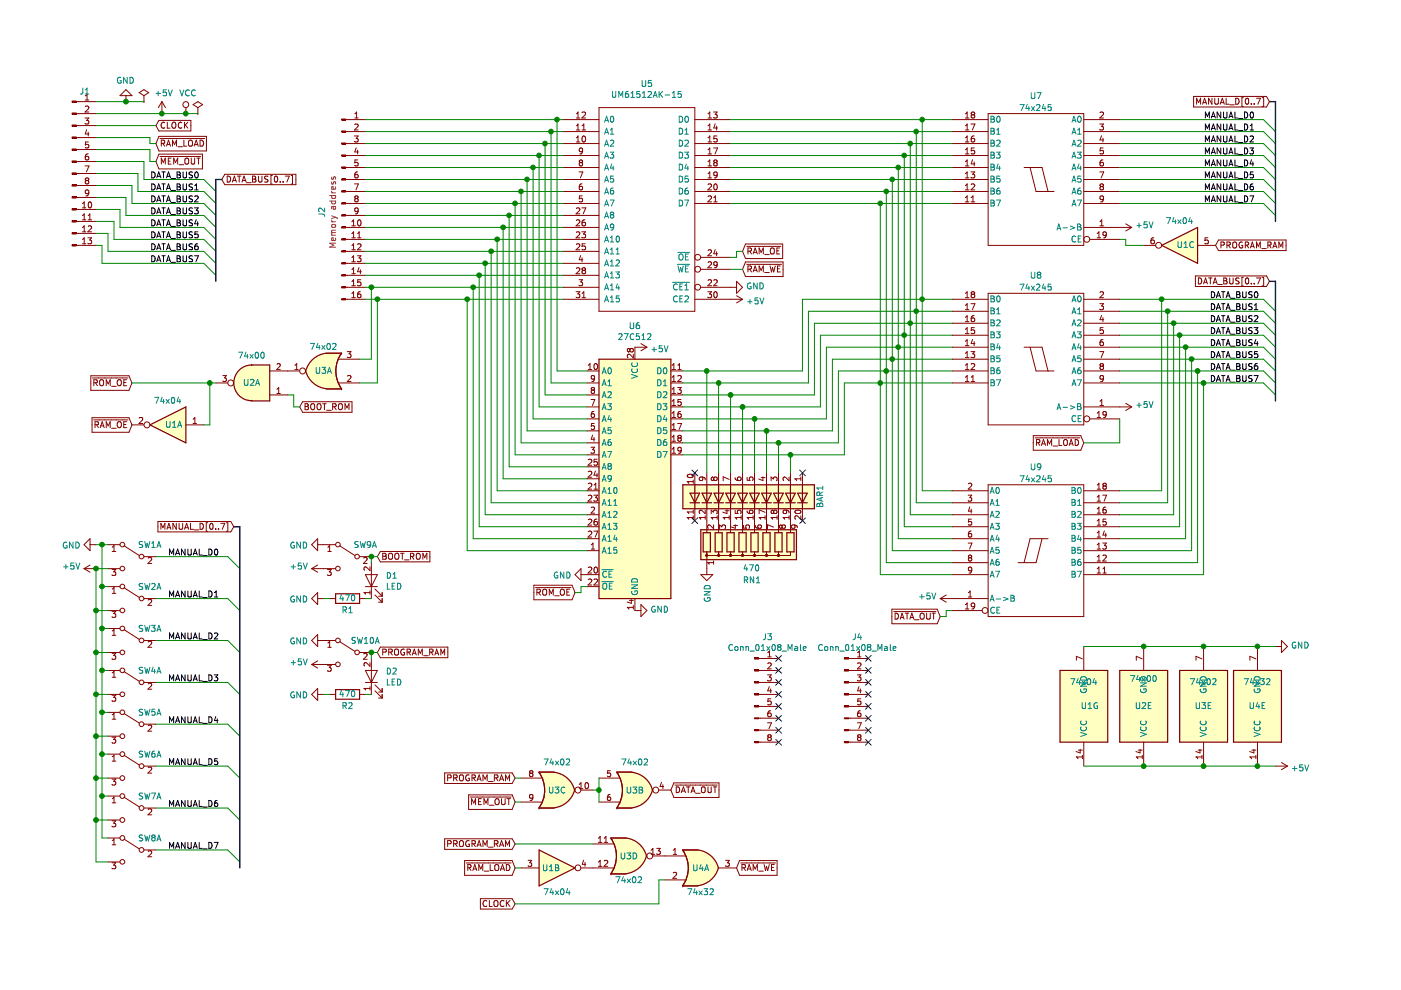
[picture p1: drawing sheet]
EESchema Schematic File Version 4
LIBS:Memory-cache
EELAYER 29 0
EELAYER END
$Descr A4 11693 8268
encoding utf-8
Sheet 1 1
Title ""
Date ""
Rev ""
Comp ""
Comment1 ""
Comment2 ""
Comment3 ""
Comment4 ""
$EndDescr
$Comp
L 74xx-Computer-Symbols:UM61512AK-15 U5
U 1 1
P 5400 1900
F 0 "U5" H 5400 3101 50  0000 C CNN
F 1 "UM61512AK-15" H 5400 3010 50  0000 C CNN
F 2 "Package_DIP:DIP-32_W7.62mm" H 5400 2050 50  0001 C CIN
F 3 "" H 5400 1900 50  0001 C CNN
	1    5400 1900
	1    0    0    -1  
$EndComp
$Comp
L Memory_EPROM:27C512 U6
U 1 1
P 5300 4000
F 0 "U6" H 5300 5278 50  0000 C CNN
F 1 "27C512" H 5300 5187 50  0000 C CNN
F 2 "74xx-Computer-Footprints:ZIF-28_Socket" H 5300 4000 50  0001 C CNN
F 3 "http://ww1.microchip.com/downloads/en/DeviceDoc/doc0015.pdf" H 5300 4000 50  0001 C CNN
	1    5300 4000
	1    0    0    -1  
$EndComp
$Comp
L Connector:Conn_01x16_Male J2
U 1 1
P 2850 1700
F 0 "J2" V 2685 1627 50  0000 C CNN
F 1 "Conn_01x16_Male" V 2685 1627 50  0001 C CNN
F 2 "Connector_PinHeader_2.54mm:PinHeader_1x16_P2.54mm_Vertical" H 2850 1700 50  0001 C CNN
F 3 "~" H 2850 1700 50  0001 C CNN
F 4 "Memory address" V 2776 1627 50  0000 C CNN "Field4"
	1    2850 1700
	1    0    0    -1  
$EndComp
$Comp
L 74xx-Computer-Symbols:GND #PWR03
U 1 1
P 1050 850
F 0 "#PWR03" H 1050 600 50  0001 C CNN
F 1 "GND" H 1055 677 50  0000 C CNN
F 2 "" H 1050 850 50  0001 C CNN
F 3 "" H 1050 850 50  0001 C CNN
	1    1050 850 
	-1   0    0    1   
$EndComp
Wire Wire Line
	800  850  1050 850 
$Comp
L 74xx-Computer-Symbols:PWR_FLAG #FLG01
U 1 1
P 1200 850
F 0 "#FLG01" H 1200 925 50  0001 C CNN
F 1 "PWR_FLAG" H 1200 1024 50  0001 C CNN
F 2 "" H 1200 850 50  0001 C CNN
F 3 "" H 1200 850 50  0001 C CNN
	1    1200 850 
	1    0    0    -1  
$EndComp
$Comp
L 74xx-Computer-Symbols:+5V #PWR04
U 1 1
P 1350 950
F 0 "#PWR04" H 1350 800 50  0001 C CNN
F 1 "+5V" H 1365 1123 50  0000 C CNN
F 2 "" H 1350 950 50  0001 C CNN
F 3 "" H 1350 950 50  0001 C CNN
	1    1350 950 
	1    0    0    -1  
$EndComp
$Comp
L 74xx-Computer-Symbols:PWR_FLAG #FLG02
U 1 1
P 1650 950
F 0 "#FLG02" H 1650 1025 50  0001 C CNN
F 1 "PWR_FLAG" H 1650 1124 50  0001 C CNN
F 2 "" H 1650 950 50  0001 C CNN
F 3 "" H 1650 950 50  0001 C CNN
	1    1650 950 
	1    0    0    -1  
$EndComp
$Comp
L 74xx-Computer-Symbols:VCC #PWR05
U 1 1
P 1550 950
F 0 "#PWR05" H 1550 800 50  0001 C CNN
F 1 "VCC" H 1567 1123 50  0000 C CNN
F 2 "" H 1550 950 50  0001 C CNN
F 3 "" H 1550 950 50  0001 C CNN
	1    1550 950 
	1    0    0    -1  
$EndComp
Wire Wire Line
	800  950  1350 950 
Connection ~ 1350 950 
Wire Wire Line
	1350 950  1550 950 
Connection ~ 1550 950 
Wire Wire Line
	1550 950  1650 950 
Wire Wire Line
	1200 850  1050 850 
Connection ~ 1050 850 
Text GLabel 1300 1050 2    50   Input ~ 0
CLOCK
Text GLabel 1300 1200 2    50   Input ~ 0
~RAM_LOAD
Text GLabel 1300 1350 2    50   Input ~ 0
~MEM_OUT
Text GLabel 1850 1500 2    50   Input ~ 0
DATA_BUS[0..7]
Wire Bus Line
	1850 1500 1800 1500
Entry Wire Line
	1700 1500 1800 1600
Entry Wire Line
	1700 1600 1800 1700
Entry Wire Line
	1700 1700 1800 1800
Entry Wire Line
	1700 1800 1800 1900
Entry Wire Line
	1700 1900 1800 2000
Entry Wire Line
	1700 2000 1800 2100
Entry Wire Line
	1700 2100 1800 2200
Entry Wire Line
	1700 2200 1800 2300
Wire Wire Line
	800  1050 1300 1050
Wire Wire Line
	1300 1200 1250 1200
Wire Wire Line
	1250 1200 1250 1150
Wire Wire Line
	1250 1150 800  1150
Wire Wire Line
	1300 1350 1250 1350
Wire Wire Line
	1250 1350 1250 1250
Wire Wire Line
	1250 1250 800  1250
Wire Wire Line
	1200 1500 1200 1350
Wire Wire Line
	1200 1350 800  1350
Wire Wire Line
	1150 1450 800  1450
Wire Wire Line
	1100 1550 800  1550
Wire Wire Line
	1050 1650 800  1650
Wire Wire Line
	800  1750 1000 1750
Wire Wire Line
	1000 1750 1000 1900
Wire Wire Line
	950  1850 800  1850
Wire Wire Line
	800  1950 900  1950
Wire Wire Line
	900  1950 900  2100
Wire Wire Line
	850  2050 800  2050
Wire Wire Line
	1050 1650 1050 1800
Text Label 1250 1500 0    50   ~ 0
DATA_BUS0
Text Label 1250 1600 0    50   ~ 0
DATA_BUS1
Text Label 1250 1700 0    50   ~ 0
DATA_BUS2
Text Label 1250 1800 0    50   ~ 0
DATA_BUS3
Text Label 1250 1900 0    50   ~ 0
DATA_BUS4
Text Label 1250 2000 0    50   ~ 0
DATA_BUS5
Text Label 1250 2100 0    50   ~ 0
DATA_BUS6
Text Label 1250 2200 0    50   ~ 0
DATA_BUS7
$Comp
L LED:HDSP-4830_2 BAR1
U 1 1
P 6300 4150
F 0 "BAR1" H 6200 4700 50  0000 L CNN
F 1 "HDSP-4830_2" V 6255 4680 50  0001 L CNN
F 2 "Display:HDSP-4830" H 6300 3350 50  0001 C CNN
F 3 "https://docs.broadcom.com/docs/AV02-1798EN" H 4300 4350 50  0001 C CNN
	1    6300 4150
	0    1    1    0   
$EndComp
$Comp
L Device:R_Network08 RN1
U 1 1
P 6300 4550
F 0 "RN1" H 6200 4850 50  0000 L CNN
F 1 "470" H 6200 4750 50  0000 L CNN
F 2 "Resistor_THT:R_Array_SIP9" V 6775 4550 50  0001 C CNN
F 3 "http://www.vishay.com/docs/31509/csc.pdf" H 6300 4550 50  0001 C CNN
	1    6300 4550
	1    0    0    1   
$EndComp
NoConn ~ 5800 4350
NoConn ~ 6700 4350
$Comp
L Switch:SW_DPDT_x2 SW1
U 1 1
P 1100 4650
F 0 "SW1" H 950 4750 50  0000 C CNN
F 1 "SW_DPDT_x2" H 1100 4844 50  0001 C CNN
F 2 "74xx-Computer-Footprints:FlipSwitch" H 1100 4650 50  0001 C CNN
F 3 "" H 1100 4650 50  0001 C CNN
	1    1100 4650
	-1   0    0    -1  
$EndComp
$Comp
L Switch:SW_DPDT_x2 SW2
U 1 1
P 1100 5000
F 0 "SW2" H 950 5100 50  0000 C CNN
F 1 "SW_DPDT_x2" H 1100 5194 50  0001 C CNN
F 2 "74xx-Computer-Footprints:FlipSwitch" H 1100 5000 50  0001 C CNN
F 3 "" H 1100 5000 50  0001 C CNN
	1    1100 5000
	-1   0    0    -1  
$EndComp
$Comp
L Switch:SW_DPDT_x2 SW3
U 1 1
P 1100 5350
F 0 "SW3" H 950 5450 50  0000 C CNN
F 1 "SW_DPDT_x2" H 1100 5544 50  0001 C CNN
F 2 "74xx-Computer-Footprints:FlipSwitch" H 1100 5350 50  0001 C CNN
F 3 "" H 1100 5350 50  0001 C CNN
	1    1100 5350
	-1   0    0    -1  
$EndComp
$Comp
L Switch:SW_DPDT_x2 SW4
U 1 1
P 1100 5700
F 0 "SW4" H 950 5800 50  0000 C CNN
F 1 "SW_DPDT_x2" H 1100 5894 50  0001 C CNN
F 2 "74xx-Computer-Footprints:FlipSwitch" H 1100 5700 50  0001 C CNN
F 3 "" H 1100 5700 50  0001 C CNN
	1    1100 5700
	-1   0    0    -1  
$EndComp
$Comp
L Switch:SW_DPDT_x2 SW5
U 1 1
P 1100 6050
F 0 "SW5" H 950 6150 50  0000 C CNN
F 1 "SW_DPDT_x2" H 1100 6244 50  0001 C CNN
F 2 "74xx-Computer-Footprints:FlipSwitch" H 1100 6050 50  0001 C CNN
F 3 "" H 1100 6050 50  0001 C CNN
	1    1100 6050
	-1   0    0    -1  
$EndComp
$Comp
L Switch:SW_DPDT_x2 SW6
U 1 1
P 1100 6400
F 0 "SW6" H 950 6500 50  0000 C CNN
F 1 "SW_DPDT_x2" H 1100 6594 50  0001 C CNN
F 2 "74xx-Computer-Footprints:FlipSwitch" H 1100 6400 50  0001 C CNN
F 3 "" H 1100 6400 50  0001 C CNN
	1    1100 6400
	-1   0    0    -1  
$EndComp
$Comp
L Switch:SW_DPDT_x2 SW7
U 1 1
P 1100 6750
F 0 "SW7" H 950 6850 50  0000 C CNN
F 1 "SW_DPDT_x2" H 1100 6944 50  0001 C CNN
F 2 "74xx-Computer-Footprints:FlipSwitch" H 1100 6750 50  0001 C CNN
F 3 "" H 1100 6750 50  0001 C CNN
	1    1100 6750
	-1   0    0    -1  
$EndComp
$Comp
L Switch:SW_DPDT_x2 SW8
U 1 1
P 1100 7100
F 0 "SW8" H 950 7200 50  0000 C CNN
F 1 "SW_DPDT_x2" H 1100 7294 50  0001 C CNN
F 2 "74xx-Computer-Footprints:FlipSwitch" H 1100 7100 50  0001 C CNN
F 3 "" H 1100 7100 50  0001 C CNN
	1    1100 7100
	-1   0    0    -1  
$EndComp
$Comp
L 74xx-Computer-Symbols:GND #PWR01
U 1 1
P 800 4550
F 0 "#PWR01" H 800 4300 50  0001 C CNN
F 1 "GND" V 805 4422 50  0000 R CNN
F 2 "" H 800 4550 50  0001 C CNN
F 3 "" H 800 4550 50  0001 C CNN
	1    800  4550
	0    1    1    0   
$EndComp
$Comp
L 74xx-Computer-Symbols:+5V #PWR02
U 1 1
P 800 4750
F 0 "#PWR02" H 800 4600 50  0001 C CNN
F 1 "+5V" V 815 4878 50  0000 L CNN
F 2 "" H 800 4750 50  0001 C CNN
F 3 "" H 800 4750 50  0001 C CNN
	1    800  4750
	0    -1   -1   0   
$EndComp
Wire Wire Line
	800  4550 850  4550
Wire Wire Line
	850  4550 850  4900
Wire Wire Line
	850  4900 900  4900
Wire Wire Line
	900  4550 850  4550
Connection ~ 850  4550
Wire Wire Line
	850  4900 850  5250
Wire Wire Line
	850  5250 900  5250
Connection ~ 850  4900
Wire Wire Line
	850  5250 850  5600
Wire Wire Line
	850  5600 900  5600
Connection ~ 850  5250
Wire Wire Line
	850  5600 850  5950
Wire Wire Line
	850  5950 900  5950
Connection ~ 850  5600
Wire Wire Line
	850  5950 850  6300
Wire Wire Line
	850  6300 900  6300
Connection ~ 850  5950
Wire Wire Line
	850  6300 850  6650
Wire Wire Line
	850  6650 900  6650
Connection ~ 850  6300
Wire Wire Line
	900  7000 850  7000
Connection ~ 850  6650
Wire Wire Line
	850  6650 850  7000
Wire Wire Line
	900  7200 800  7200
Wire Wire Line
	900  6850 800  6850
Wire Wire Line
	800  6850 800  7200
Wire Wire Line
	900  6500 800  6500
Wire Wire Line
	800  6500 800  6850
Connection ~ 800  6850
Wire Wire Line
	900  6150 800  6150
Wire Wire Line
	800  6150 800  6500
Connection ~ 800  6500
Wire Wire Line
	900  5800 800  5800
Wire Wire Line
	800  5800 800  6150
Connection ~ 800  6150
Wire Wire Line
	900  5450 800  5450
Wire Wire Line
	800  5450 800  5800
Connection ~ 800  5800
Wire Wire Line
	900  5100 800  5100
Wire Wire Line
	800  5100 800  5450
Connection ~ 800  5450
Wire Wire Line
	900  4750 800  4750
Wire Wire Line
	800  4750 800  5100
Connection ~ 800  5100
Connection ~ 800  4750
Entry Wire Line
	1900 4650 2000 4750
Entry Wire Line
	1900 5000 2000 5100
Entry Wire Line
	1900 5350 2000 5450
Entry Wire Line
	1900 5700 2000 5800
Entry Wire Line
	1900 6050 2000 6150
Entry Wire Line
	1900 6400 2000 6500
Entry Wire Line
	1900 6750 2000 6850
Entry Wire Line
	1900 7100 2000 7200
Wire Bus Line
	2000 4400 1950 4400
Wire Wire Line
	1300 4650 1900 4650
Wire Wire Line
	1900 5000 1300 5000
Wire Wire Line
	1900 5350 1300 5350
Wire Wire Line
	1300 5700 1900 5700
Wire Wire Line
	1900 6050 1300 6050
Wire Wire Line
	1300 6400 1900 6400
Wire Wire Line
	1900 6750 1300 6750
Wire Wire Line
	1900 7100 1300 7100
Text Label 1400 4650 0    50   ~ 0
MANUAL_D0
Text Label 1400 5000 0    50   ~ 0
MANUAL_D1
Text Label 1400 5350 0    50   ~ 0
MANUAL_D2
Text Label 1400 5700 0    50   ~ 0
MANUAL_D3
Text Label 1400 6050 0    50   ~ 0
MANUAL_D4
Text Label 1400 6400 0    50   ~ 0
MANUAL_D5
Text Label 1400 6750 0    50   ~ 0
MANUAL_D6
Text Label 1400 7100 0    50   ~ 0
MANUAL_D7
Text GLabel 1950 4400 0    50   Input ~ 0
MANUAL_D[0..7]
$Comp
L Switch:SW_DPDT_x2 SW9
U 1 1
P 2900 4650
F 0 "SW9" H 2750 4750 50  0000 C CNN
F 1 "SW_DPDT_x2" H 2900 4844 50  0001 C CNN
F 2 "74xx-Computer-Footprints:Switch" H 2900 4650 50  0001 C CNN
F 3 "" H 2900 4650 50  0001 C CNN
	1    2900 4650
	-1   0    0    -1  
$EndComp
Text GLabel 3150 4650 2    50   Input ~ 0
BOOT_ROM
$Comp
L 74xx-Computer-Symbols:GND #PWR06
U 1 1
P 2700 4550
F 0 "#PWR06" H 2700 4300 50  0001 C CNN
F 1 "GND" V 2705 4422 50  0000 R CNN
F 2 "" H 2700 4550 50  0001 C CNN
F 3 "" H 2700 4550 50  0001 C CNN
	1    2700 4550
	0    1    1    0   
$EndComp
$Comp
L 74xx-Computer-Symbols:+5V #PWR07
U 1 1
P 2700 4750
F 0 "#PWR07" H 2700 4600 50  0001 C CNN
F 1 "+5V" V 2715 4878 50  0000 L CNN
F 2 "" H 2700 4750 50  0001 C CNN
F 3 "" H 2700 4750 50  0001 C CNN
	1    2700 4750
	0    -1   -1   0   
$EndComp
$Comp
L 74xx-Computer-Symbols:LED D1
U 1 1
P 3100 4850
F 0 "D1" V 3138 4733 50  0000 R CNN
F 1 "LED" V 3047 4733 50  0000 R CNN
F 2 "LED_THT:LED_D5.0mm" H 3100 4850 50  0001 C CNN
F 3 "" H 3100 4850 50  0001 C CNN
	1    3100 4850
	0    -1   -1   0   
$EndComp
$Comp
L Device:R R1
U 1 1
P 2900 5000
F 0 "R1" V 2800 5000 50  0000 C CNN
F 1 "470" V 2900 5000 50  0000 C CNN
F 2 "Resistor_THT:R_Axial_DIN0207_L6.3mm_D2.5mm_P7.62mm_Horizontal" V 2830 5000 50  0001 C CNN
F 3 "~" H 2900 5000 50  0001 C CNN
	1    2900 5000
	0    -1   -1   0   
$EndComp
$Comp
L 74xx-Computer-Symbols:GND #PWR08
U 1 1
P 2700 5000
F 0 "#PWR08" H 2700 4750 50  0001 C CNN
F 1 "GND" V 2705 4872 50  0000 R CNN
F 2 "" H 2700 5000 50  0001 C CNN
F 3 "" H 2700 5000 50  0001 C CNN
	1    2700 5000
	0    1    1    0   
$EndComp
Wire Wire Line
	3050 5000 3100 5000
Wire Wire Line
	3100 4650 3100 4700
Wire Wire Line
	3150 4650 3100 4650
Connection ~ 3100 4650
Wire Wire Line
	2700 5000 2750 5000
$Comp
L Switch:SW_DPDT_x2 SW10
U 1 1
P 2900 5450
F 0 "SW10" H 2750 5550 50  0000 C CNN
F 1 "SW_DPDT_x2" H 2900 5644 50  0001 C CNN
F 2 "74xx-Computer-Footprints:Switch" H 2900 5450 50  0001 C CNN
F 3 "" H 2900 5450 50  0001 C CNN
	1    2900 5450
	-1   0    0    -1  
$EndComp
Text GLabel 3150 5450 2    50   Input ~ 0
PROGRAM_RAM
$Comp
L 74xx-Computer-Symbols:GND #PWR09
U 1 1
P 2700 5350
F 0 "#PWR09" H 2700 5100 50  0001 C CNN
F 1 "GND" V 2705 5222 50  0000 R CNN
F 2 "" H 2700 5350 50  0001 C CNN
F 3 "" H 2700 5350 50  0001 C CNN
	1    2700 5350
	0    1    1    0   
$EndComp
$Comp
L 74xx-Computer-Symbols:+5V #PWR010
U 1 1
P 2700 5550
F 0 "#PWR010" H 2700 5400 50  0001 C CNN
F 1 "+5V" V 2715 5678 50  0000 L CNN
F 2 "" H 2700 5550 50  0001 C CNN
F 3 "" H 2700 5550 50  0001 C CNN
	1    2700 5550
	0    -1   -1   0   
$EndComp
$Comp
L 74xx-Computer-Symbols:LED D2
U 1 1
P 3100 5650
F 0 "D2" V 3138 5533 50  0000 R CNN
F 1 "LED" V 3047 5533 50  0000 R CNN
F 2 "LED_THT:LED_D5.0mm" H 3100 5650 50  0001 C CNN
F 3 "" H 3100 5650 50  0001 C CNN
	1    3100 5650
	0    -1   -1   0   
$EndComp
$Comp
L Device:R R2
U 1 1
P 2900 5800
F 0 "R2" V 2800 5800 50  0000 C CNN
F 1 "470" V 2900 5800 50  0000 C CNN
F 2 "Resistor_THT:R_Axial_DIN0207_L6.3mm_D2.5mm_P7.62mm_Horizontal" V 2830 5800 50  0001 C CNN
F 3 "~" H 2900 5800 50  0001 C CNN
	1    2900 5800
	0    -1   -1   0   
$EndComp
$Comp
L 74xx-Computer-Symbols:GND #PWR011
U 1 1
P 2700 5800
F 0 "#PWR011" H 2700 5550 50  0001 C CNN
F 1 "GND" V 2705 5672 50  0000 R CNN
F 2 "" H 2700 5800 50  0001 C CNN
F 3 "" H 2700 5800 50  0001 C CNN
	1    2700 5800
	0    1    1    0   
$EndComp
Wire Wire Line
	3050 5800 3100 5800
Wire Wire Line
	3100 5450 3100 5500
Wire Wire Line
	3150 5450 3100 5450
Connection ~ 3100 5450
Wire Wire Line
	2700 5800 2750 5800
Wire Wire Line
	1200 1500 1700 1500
Wire Wire Line
	1150 1600 1150 1450
Wire Wire Line
	1100 1700 1700 1700
Wire Wire Line
	1100 1700 1100 1550
Wire Wire Line
	1050 1800 1700 1800
Wire Wire Line
	1000 1900 1700 1900
Wire Wire Line
	950  2000 1700 2000
Wire Wire Line
	950  2000 950  1850
Wire Wire Line
	900  2100 1700 2100
Wire Wire Line
	850  2200 1700 2200
Wire Wire Line
	850  2200 850  2050
$Comp
L Connector:Conn_01x13_Male J1
U 1 1
P 600 1450
F 0 "J1" H 706 2137 50  0000 C CNN
F 1 "Conn_01x13_Male" H 706 2137 50  0001 C CNN
F 2 "Connector_PinHeader_2.54mm:PinHeader_1x13_P2.54mm_Vertical" H 600 1450 50  0001 C CNN
F 3 "~" H 600 1450 50  0001 C CNN
	1    600  1450
	1    0    0    -1  
$EndComp
Wire Wire Line
	1150 1600 1700 1600
Text GLabel 4300 6500 0    50   Input ~ 0
PROGRAM_RAM
Text GLabel 4300 6700 0    50   Input ~ 0
~MEM_OUT
$Comp
L 74xx:74LS02 U3
U 3 1
P 4650 6600
F 0 "U3" H 4650 6600 50  0000 C CNN
F 1 "74x02" H 4650 6834 50  0000 C CNN
F 2 "Package_DIP:DIP-14_W7.62mm" H 4650 6600 50  0001 C CNN
F 3 "http://www.ti.com/lit/gpn/sn74ls02" H 4650 6600 50  0001 C CNN
	3    4650 6600
	1    0    0    -1  
$EndComp
Wire Wire Line
	4300 6500 4350 6500
Wire Wire Line
	4350 6700 4300 6700
$Comp
L 74xx:74LS02 U3
U 2 1
P 5300 6600
F 0 "U3" H 5300 6600 50  0000 C CNN
F 1 "74x02" H 5300 6834 50  0000 C CNN
F 2 "Package_DIP:DIP-14_W7.62mm" H 5300 6600 50  0001 C CNN
F 3 "http://www.ti.com/lit/gpn/sn74ls02" H 5300 6600 50  0001 C CNN
	2    5300 6600
	1    0    0    -1  
$EndComp
Wire Wire Line
	4950 6600 5000 6600
Wire Wire Line
	5000 6500 5000 6600
Connection ~ 5000 6600
Wire Wire Line
	5000 6600 5000 6700
Text GLabel 5600 6600 2    50   Input ~ 0
~DATA_OUT
Text GLabel 4300 7250 0    50   Input ~ 0
~RAM_LOAD
$Comp
L 74xx:74LS02 U3
U 4 1
P 5250 7150
F 0 "U3" H 5250 7150 50  0000 C CNN
F 1 "74x02" H 5250 6950 50  0000 C CNN
F 2 "Package_DIP:DIP-14_W7.62mm" H 5250 7150 50  0001 C CNN
F 3 "http://www.ti.com/lit/gpn/sn74ls02" H 5250 7150 50  0001 C CNN
	4    5250 7150
	1    0    0    -1  
$EndComp
Wire Wire Line
	4350 7250 4300 7250
$Comp
L 74xx:74LS04 U1
U 2 1
P 4650 7250
F 0 "U1" H 4600 7250 50  0000 C CNN
F 1 "74x04" H 4650 7050 50  0000 C CNN
F 2 "Package_DIP:DIP-14_W7.62mm" H 4650 7250 50  0001 C CNN
F 3 "http://www.ti.com/lit/gpn/sn74LS04" H 4650 7250 50  0001 C CNN
	2    4650 7250
	1    0    0    -1  
$EndComp
Text GLabel 6150 7250 2    50   Input ~ 0
~RAM_WE
$Comp
L 74xx-Computer-Symbols:74LS245 U7
U 1 1
P 8650 1500
F 0 "U7" H 8650 2200 50  0000 C CNN
F 1 "74x245" H 8650 2100 50  0000 C CNN
F 2 "Package_DIP:DIP-20_W7.62mm" H 8650 1500 50  0001 C CNN
F 3 "" H 8650 1500 50  0001 C CNN
	1    8650 1500
	-1   0    0    -1  
$EndComp
$Comp
L 74xx-Computer-Symbols:74LS245 U9
U 1 1
P 8650 4600
F 0 "U9" H 8650 5300 50  0000 C CNN
F 1 "74x245" H 8650 5200 50  0000 C CNN
F 2 "Package_DIP:DIP-20_W7.62mm" H 8650 4600 50  0001 C CNN
F 3 "" H 8650 4600 50  0001 C CNN
	1    8650 4600
	1    0    0    -1  
$EndComp
$Comp
L 74xx-Computer-Symbols:74LS245 U8
U 1 1
P 8650 3000
F 0 "U8" H 8650 3700 50  0000 C CNN
F 1 "74x245" H 8650 3600 50  0000 C CNN
F 2 "Package_DIP:DIP-20_W7.62mm" H 8650 3000 50  0001 C CNN
F 3 "" H 8650 3000 50  0001 C CNN
	1    8650 3000
	-1   0    0    -1  
$EndComp
$Comp
L 74xx-Computer-Symbols:+5V #PWR018
U 1 1
P 9350 3400
F 0 "#PWR018" H 9350 3250 50  0001 C CNN
F 1 "+5V" V 9365 3528 50  0000 L CNN
F 2 "" H 9350 3400 50  0001 C CNN
F 3 "" H 9350 3400 50  0001 C CNN
	1    9350 3400
	0    1    -1   0   
$EndComp
$Comp
L 74xx-Computer-Symbols:+5V #PWR017
U 1 1
P 9350 1900
F 0 "#PWR017" H 9350 1750 50  0001 C CNN
F 1 "+5V" V 9365 2028 50  0000 L CNN
F 2 "" H 9350 1900 50  0001 C CNN
F 3 "" H 9350 1900 50  0001 C CNN
	1    9350 1900
	0    1    -1   0   
$EndComp
$Comp
L 74xx-Computer-Symbols:+5V #PWR016
U 1 1
P 7950 5000
F 0 "#PWR016" H 7950 4850 50  0001 C CNN
F 1 "+5V" V 7965 5128 50  0000 L CNN
F 2 "" H 7950 5000 50  0001 C CNN
F 3 "" H 7950 5000 50  0001 C CNN
	1    7950 5000
	0    -1   -1   0   
$EndComp
Wire Wire Line
	4700 1900 4200 1900
Wire Wire Line
	4700 2500 3900 2500
Wire Wire Line
	4700 2400 3950 2400
Wire Wire Line
	4700 2300 4000 2300
Wire Wire Line
	4700 2200 4050 2200
Wire Wire Line
	4700 2100 4100 2100
Wire Wire Line
	4700 2000 4150 2000
Wire Wire Line
	4700 1800 4250 1800
Wire Wire Line
	4700 1100 4600 1100
Wire Wire Line
	4700 1700 4300 1700
Wire Wire Line
	4700 1600 4350 1600
Wire Wire Line
	4700 1500 4400 1500
Wire Wire Line
	4700 1300 4500 1300
Wire Wire Line
	4700 1200 4550 1200
Wire Wire Line
	4700 1000 4650 1000
Wire Wire Line
	4700 1400 4450 1400
Wire Wire Line
	4900 3100 4650 3100
Wire Wire Line
	4650 3100 4650 1000
Connection ~ 4650 1000
Wire Wire Line
	4650 1000 3050 1000
Wire Wire Line
	4900 3200 4600 3200
Wire Wire Line
	4600 3200 4600 1100
Connection ~ 4600 1100
Wire Wire Line
	4600 1100 3050 1100
Wire Wire Line
	4900 3300 4550 3300
Wire Wire Line
	4550 3300 4550 1200
Connection ~ 4550 1200
Wire Wire Line
	4550 1200 3050 1200
Wire Wire Line
	4900 3400 4500 3400
Wire Wire Line
	4500 3400 4500 1300
Connection ~ 4500 1300
Wire Wire Line
	4500 1300 3050 1300
Wire Wire Line
	4900 3500 4450 3500
Wire Wire Line
	4450 3500 4450 1400
Connection ~ 4450 1400
Wire Wire Line
	4450 1400 3050 1400
Wire Wire Line
	4900 3600 4400 3600
Wire Wire Line
	4400 3600 4400 1500
Connection ~ 4400 1500
Wire Wire Line
	4400 1500 3050 1500
Wire Wire Line
	4900 3700 4350 3700
Wire Wire Line
	4350 3700 4350 1600
Connection ~ 4350 1600
Wire Wire Line
	4350 1600 3050 1600
Wire Wire Line
	4900 3800 4300 3800
Wire Wire Line
	4300 3800 4300 1700
Connection ~ 4300 1700
Wire Wire Line
	4300 1700 3050 1700
Wire Wire Line
	4900 3900 4250 3900
Wire Wire Line
	4250 3900 4250 1800
Connection ~ 4250 1800
Wire Wire Line
	4250 1800 3050 1800
Wire Wire Line
	4900 4000 4200 4000
Wire Wire Line
	4200 4000 4200 1900
Connection ~ 4200 1900
Wire Wire Line
	4200 1900 3050 1900
Wire Wire Line
	4900 4100 4150 4100
Wire Wire Line
	4150 4100 4150 2000
Connection ~ 4150 2000
Wire Wire Line
	4150 2000 3050 2000
Wire Wire Line
	4900 4200 4100 4200
Wire Wire Line
	4100 4200 4100 2100
Connection ~ 4100 2100
Wire Wire Line
	4100 2100 3050 2100
Wire Wire Line
	4900 4300 4050 4300
Wire Wire Line
	4050 4300 4050 2200
Connection ~ 4050 2200
Wire Wire Line
	4050 2200 3050 2200
Wire Wire Line
	4900 4400 4000 4400
Wire Wire Line
	4000 4400 4000 2300
Connection ~ 4000 2300
Wire Wire Line
	4000 2300 3050 2300
Wire Wire Line
	4900 4500 3950 4500
Wire Wire Line
	3950 4500 3950 2400
Connection ~ 3950 2400
Wire Wire Line
	3950 2400 3100 2400
Wire Wire Line
	4900 4600 3900 4600
Wire Wire Line
	3900 4600 3900 2500
Connection ~ 3900 2500
Wire Wire Line
	3900 2500 3150 2500
Wire Wire Line
	5700 3100 5900 3100
Wire Wire Line
	6700 3100 6700 2500
Wire Wire Line
	5700 3200 6000 3200
Wire Wire Line
	6750 3200 6750 2600
Wire Wire Line
	5700 3300 6100 3300
Wire Wire Line
	6800 3300 6800 2700
Wire Wire Line
	5700 3400 6200 3400
Wire Wire Line
	6850 3400 6850 2800
Wire Wire Line
	5700 3500 6300 3500
Wire Wire Line
	6900 3500 6900 2900
Wire Wire Line
	5700 3600 6400 3600
Wire Wire Line
	6950 3600 6950 3000
Wire Wire Line
	5700 3700 6500 3700
Wire Wire Line
	7000 3700 7000 3100
Wire Wire Line
	5700 3800 6600 3800
Wire Wire Line
	7050 3800 7050 3200
$Comp
L 74xx-Computer-Symbols:GND #PWR012
U 1 1
P 4900 4800
F 0 "#PWR012" H 4900 4550 50  0001 C CNN
F 1 "GND" V 4905 4672 50  0000 R CNN
F 2 "" H 4900 4800 50  0001 C CNN
F 3 "" H 4900 4800 50  0001 C CNN
	1    4900 4800
	0    1    1    0   
$EndComp
Text GLabel 4800 4950 0    50   Input ~ 0
~ROM_OE
Wire Wire Line
	4900 4900 4850 4900
Wire Wire Line
	4850 4900 4850 4950
Wire Wire Line
	4850 4950 4800 4950
Text GLabel 6200 2100 2    50   Input ~ 0
~RAM_OE
$Comp
L 74xx-Computer-Symbols:GND #PWR014
U 1 1
P 6100 2400
F 0 "#PWR014" H 6100 2150 50  0001 C CNN
F 1 "GND" V 6105 2272 50  0000 R CNN
F 2 "" H 6100 2400 50  0001 C CNN
F 3 "" H 6100 2400 50  0001 C CNN
	1    6100 2400
	0    -1   -1   0   
$EndComp
$Comp
L 74xx-Computer-Symbols:+5V #PWR015
U 1 1
P 6100 2500
F 0 "#PWR015" H 6100 2350 50  0001 C CNN
F 1 "+5V" V 6115 2628 50  0000 L CNN
F 2 "" H 6100 2500 50  0001 C CNN
F 3 "" H 6100 2500 50  0001 C CNN
	1    6100 2500
	0    1    1    0   
$EndComp
Text GLabel 6200 2250 2    50   Input ~ 0
~RAM_WE
Wire Wire Line
	6100 2250 6200 2250
Wire Wire Line
	6100 2150 6150 2150
Wire Wire Line
	6150 2150 6150 2100
Wire Wire Line
	6150 2100 6200 2100
Text GLabel 4300 7050 0    50   Input ~ 0
PROGRAM_RAM
Text GLabel 4300 7550 0    50   Input ~ 0
CLOCK
Wire Wire Line
	4300 7050 4950 7050
$Comp
L 74xx:74LS32 U4
U 1 1
P 5850 7250
F 0 "U4" H 5850 7250 50  0000 C CNN
F 1 "74x32" H 5850 7050 50  0000 C CNN
F 2 "Package_DIP:DIP-14_W7.62mm" H 5850 7250 50  0001 C CNN
F 3 "http://www.ti.com/lit/gpn/sn74LS32" H 5850 7250 50  0001 C CNN
	1    5850 7250
	1    0    0    -1  
$EndComp
Wire Wire Line
	4300 7550 5500 7550
Wire Wire Line
	5500 7550 5500 7350
Wire Wire Line
	5500 7350 5550 7350
$Comp
L 74xx:74LS02 U3
U 1 1
P 2700 3100
F 0 "U3" H 2700 3100 50  0000 C CNN
F 1 "74x02" H 2700 2900 50  0000 C CNN
F 2 "Package_DIP:DIP-14_W7.62mm" H 2700 3100 50  0001 C CNN
F 3 "http://www.ti.com/lit/gpn/sn74ls02" H 2700 3100 50  0001 C CNN
	1    2700 3100
	-1   0    0    1   
$EndComp
Wire Wire Line
	3000 3000 3100 3000
Wire Wire Line
	3100 3000 3100 2400
Connection ~ 3100 2400
Wire Wire Line
	3100 2400 3050 2400
Wire Wire Line
	3000 3200 3150 3200
Wire Wire Line
	3150 3200 3150 2500
Connection ~ 3150 2500
Wire Wire Line
	3150 2500 3050 2500
$Comp
L 74xx:74LS00 U2
U 1 1
P 2100 3200
F 0 "U2" H 2100 3200 50  0000 C CNN
F 1 "74x00" H 2100 2974 50  0000 C CNN
F 2 "Package_DIP:DIP-14_W7.62mm" H 2100 3200 50  0001 C CNN
F 3 "http://www.ti.com/lit/gpn/sn74ls00" H 2100 3200 50  0001 C CNN
	1    2100 3200
	-1   0    0    1   
$EndComp
Text GLabel 2500 3400 2    50   Input ~ 0
BOOT_ROM
Wire Wire Line
	2400 3300 2450 3300
Wire Wire Line
	2450 3300 2450 3400
Wire Wire Line
	2450 3400 2500 3400
Text GLabel 1100 3200 0    50   Input ~ 0
~ROM_OE
Wire Wire Line
	1100 3200 1750 3200
$Comp
L 74xx:74LS04 U1
U 1 1
P 1400 3550
F 0 "U1" H 1350 3550 50  0000 C CNN
F 1 "74x04" H 1400 3350 50  0000 C CNN
F 2 "Package_DIP:DIP-14_W7.62mm" H 1400 3550 50  0001 C CNN
F 3 "http://www.ti.com/lit/gpn/sn74LS04" H 1400 3550 50  0001 C CNN
	1    1400 3550
	-1   0    0    1   
$EndComp
Wire Wire Line
	1700 3550 1750 3550
Wire Wire Line
	1750 3550 1750 3200
Connection ~ 1750 3200
Wire Wire Line
	1750 3200 1800 3200
Text GLabel 1100 3550 0    50   Input ~ 0
~RAM_OE
Text GLabel 10600 2350 0    50   Input ~ 0
DATA_BUS[0..7]
Entry Wire Line
	10550 2500 10650 2600
Entry Wire Line
	10550 2600 10650 2700
Entry Wire Line
	10550 2700 10650 2800
Entry Wire Line
	10550 2800 10650 2900
Entry Wire Line
	10550 2900 10650 3000
Entry Wire Line
	10550 3000 10650 3100
Entry Wire Line
	10550 3100 10650 3200
Entry Wire Line
	10550 3200 10650 3300
Text Label 10100 2500 0    50   ~ 0
DATA_BUS0
Text Label 10100 2600 0    50   ~ 0
DATA_BUS1
Text Label 10100 2700 0    50   ~ 0
DATA_BUS2
Text Label 10100 2800 0    50   ~ 0
DATA_BUS3
Text Label 10100 2900 0    50   ~ 0
DATA_BUS4
Text Label 10100 3000 0    50   ~ 0
DATA_BUS5
Text Label 10100 3100 0    50   ~ 0
DATA_BUS6
Text Label 10100 3200 0    50   ~ 0
DATA_BUS7
Wire Wire Line
	9350 3200 10050 3200
Wire Wire Line
	7950 1000 7700 1000
Wire Wire Line
	7950 1100 7650 1100
Wire Wire Line
	7950 1200 7600 1200
Wire Wire Line
	7950 1300 7550 1300
Wire Wire Line
	7950 1400 7500 1400
Wire Wire Line
	7950 1500 7450 1500
Wire Wire Line
	7950 1600 7400 1600
Wire Wire Line
	7950 1700 7350 1700
Wire Wire Line
	7950 2500 7700 2500
Connection ~ 7700 1000
Wire Wire Line
	7950 2600 7650 2600
Wire Wire Line
	7650 2600 7650 1100
Connection ~ 7650 1100
Wire Wire Line
	7950 2700 7600 2700
Wire Wire Line
	7600 2700 7600 1200
Connection ~ 7600 1200
Wire Wire Line
	7950 2800 7550 2800
Wire Wire Line
	7550 2800 7550 1300
Connection ~ 7550 1300
Wire Wire Line
	7950 2900 7500 2900
Wire Wire Line
	7500 2900 7500 1400
Connection ~ 7500 1400
Wire Wire Line
	7950 3000 7450 3000
Wire Wire Line
	7450 3000 7450 1500
Connection ~ 7450 1500
Wire Wire Line
	7950 3100 7400 3100
Wire Wire Line
	7400 3100 7400 1600
Connection ~ 7400 1600
Wire Wire Line
	7950 3200 7350 3200
Wire Wire Line
	7350 3200 7350 1700
Connection ~ 7350 1700
Wire Wire Line
	7950 4100 7700 4100
Wire Wire Line
	7700 1000 7700 2500
Connection ~ 7700 2500
Wire Wire Line
	7700 2500 7700 4100
Wire Wire Line
	7950 4200 7650 4200
Wire Wire Line
	7650 4200 7650 2600
Connection ~ 7650 2600
Wire Wire Line
	7950 4300 7600 4300
Wire Wire Line
	7600 4300 7600 2700
Connection ~ 7600 2700
Wire Wire Line
	7950 4400 7550 4400
Wire Wire Line
	7550 4400 7550 2800
Connection ~ 7550 2800
Wire Wire Line
	7950 4500 7500 4500
Wire Wire Line
	7500 4500 7500 2900
Connection ~ 7500 2900
Wire Wire Line
	7950 4600 7450 4600
Wire Wire Line
	7450 4600 7450 3000
Connection ~ 7450 3000
Wire Wire Line
	7950 4700 7400 4700
Wire Wire Line
	7400 4700 7400 3100
Connection ~ 7400 3100
Wire Wire Line
	7950 4800 7350 4800
Wire Wire Line
	7350 4800 7350 3200
Connection ~ 7350 3200
Text GLabel 7850 5150 0    50   Input ~ 0
~DATA_OUT
Wire Wire Line
	7950 5100 7900 5100
Wire Wire Line
	7900 5100 7900 5150
Wire Wire Line
	7900 5150 7850 5150
Text GLabel 9050 3700 0    50   Input ~ 0
~RAM_LOAD
Text GLabel 10150 2050 2    50   Input ~ 0
PROGRAM_RAM
Wire Wire Line
	9350 2000 9400 2000
Wire Wire Line
	9400 2000 9400 2050
Entry Wire Line
	10550 1000 10650 1100
Entry Wire Line
	10550 1100 10650 1200
Entry Wire Line
	10550 1200 10650 1300
Entry Wire Line
	10550 1300 10650 1400
Entry Wire Line
	10550 1400 10650 1500
Entry Wire Line
	10550 1500 10650 1600
Entry Wire Line
	10550 1600 10650 1700
Entry Wire Line
	10550 1700 10650 1800
Wire Bus Line
	10650 850  10600 850 
Text Label 10050 1000 0    50   ~ 0
MANUAL_D0
Text Label 10050 1100 0    50   ~ 0
MANUAL_D1
Text Label 10050 1200 0    50   ~ 0
MANUAL_D2
Text Label 10050 1300 0    50   ~ 0
MANUAL_D3
Text Label 10050 1400 0    50   ~ 0
MANUAL_D4
Text Label 10050 1500 0    50   ~ 0
MANUAL_D5
Text Label 10050 1600 0    50   ~ 0
MANUAL_D6
Text Label 10050 1700 0    50   ~ 0
MANUAL_D7
Text GLabel 10600 850  0    50   Input ~ 0
MANUAL_D[0..7]
Wire Bus Line
	10650 2350 10600 2350
Wire Wire Line
	9350 3100 10000 3100
Wire Wire Line
	9350 3000 9950 3000
Wire Wire Line
	9350 2900 9900 2900
Wire Wire Line
	9350 2800 9850 2800
Wire Wire Line
	9350 2700 9800 2700
Wire Wire Line
	9350 2600 9750 2600
Wire Wire Line
	9350 2500 9700 2500
Wire Wire Line
	9050 3700 9350 3700
Wire Wire Line
	9350 3700 9350 3500
Wire Wire Line
	9350 4100 9700 4100
Wire Wire Line
	9700 4100 9700 2500
Connection ~ 9700 2500
Wire Wire Line
	9700 2500 10550 2500
Wire Wire Line
	9350 4200 9750 4200
Wire Wire Line
	9750 4200 9750 2600
Connection ~ 9750 2600
Wire Wire Line
	9750 2600 10550 2600
Wire Wire Line
	9350 4300 9800 4300
Wire Wire Line
	9800 4300 9800 2700
Connection ~ 9800 2700
Wire Wire Line
	9800 2700 10550 2700
Wire Wire Line
	9350 4400 9850 4400
Wire Wire Line
	9850 4400 9850 2800
Connection ~ 9850 2800
Wire Wire Line
	9850 2800 10550 2800
Wire Wire Line
	9350 4500 9900 4500
Wire Wire Line
	9900 4500 9900 2900
Connection ~ 9900 2900
Wire Wire Line
	9900 2900 10550 2900
Wire Wire Line
	9350 4600 9950 4600
Wire Wire Line
	9950 4600 9950 3000
Connection ~ 9950 3000
Wire Wire Line
	9950 3000 10550 3000
Wire Wire Line
	9350 4700 10000 4700
Wire Wire Line
	10000 4700 10000 3100
Connection ~ 10000 3100
Wire Wire Line
	10000 3100 10550 3100
Wire Wire Line
	9350 4800 10050 4800
Wire Wire Line
	10050 4800 10050 3200
Connection ~ 10050 3200
Wire Wire Line
	10050 3200 10550 3200
Wire Wire Line
	9350 1700 10550 1700
Wire Wire Line
	9350 1600 10550 1600
Wire Wire Line
	9350 1500 10550 1500
Wire Wire Line
	9350 1400 10550 1400
Wire Wire Line
	9350 1300 10550 1300
Wire Wire Line
	9350 1200 10550 1200
Wire Wire Line
	9350 1100 10550 1100
Wire Wire Line
	9350 1000 10550 1000
Wire Wire Line
	7350 3200 7050 3200
Wire Wire Line
	7400 3100 7000 3100
Wire Wire Line
	7450 3000 6950 3000
Wire Wire Line
	7500 2900 6900 2900
Wire Wire Line
	7550 2800 6850 2800
Wire Wire Line
	7600 2700 6800 2700
Wire Wire Line
	7650 2600 6750 2600
Wire Wire Line
	7700 2500 6700 2500
Wire Wire Line
	6100 1000 7700 1000
Wire Wire Line
	6100 1100 7650 1100
Wire Wire Line
	6100 1200 7600 1200
Wire Wire Line
	6100 1300 7550 1300
Wire Wire Line
	6100 1400 7500 1400
Wire Wire Line
	6100 1700 7350 1700
Wire Wire Line
	6100 1600 7400 1600
Wire Wire Line
	6100 1500 7450 1500
$Comp
L 74xx:74LS04 U1
U 3 1
P 9850 2050
F 0 "U1" H 9800 2050 50  0000 C CNN
F 1 "74x04" H 9850 1850 50  0000 C CNN
F 2 "Package_DIP:DIP-14_W7.62mm" H 9850 2050 50  0001 C CNN
F 3 "http://www.ti.com/lit/gpn/sn74LS04" H 9850 2050 50  0001 C CNN
	3    9850 2050
	-1   0    0    1   
$EndComp
Wire Wire Line
	9400 2050 9550 2050
$Comp
L 74xx-Computer-Symbols:GND #PWR013
U 1 1
P 5900 4750
F 0 "#PWR013" H 5900 4500 50  0001 C CNN
F 1 "GND" V 5905 4622 50  0000 R CNN
F 2 "" H 5900 4750 50  0001 C CNN
F 3 "" H 5900 4750 50  0001 C CNN
	1    5900 4750
	1    0    0    -1  
$EndComp
Wire Wire Line
	5900 3950 5900 3100
Connection ~ 5900 3100
Wire Wire Line
	5900 3100 6700 3100
Wire Wire Line
	6000 3950 6000 3200
Connection ~ 6000 3200
Wire Wire Line
	6000 3200 6750 3200
Wire Wire Line
	6100 3950 6100 3300
Connection ~ 6100 3300
Wire Wire Line
	6100 3300 6800 3300
Wire Wire Line
	6200 3950 6200 3400
Connection ~ 6200 3400
Wire Wire Line
	6200 3400 6850 3400
Wire Wire Line
	6300 3950 6300 3500
Connection ~ 6300 3500
Wire Wire Line
	6300 3500 6900 3500
Wire Wire Line
	6400 3950 6400 3600
Connection ~ 6400 3600
Wire Wire Line
	6400 3600 6950 3600
Wire Wire Line
	6500 3950 6500 3700
Connection ~ 6500 3700
Wire Wire Line
	6500 3700 7000 3700
Wire Wire Line
	6600 3950 6600 3800
Connection ~ 6600 3800
Wire Wire Line
	6600 3800 7050 3800
NoConn ~ 5800 3950
NoConn ~ 6700 3950
$Comp
L 74xx-Computer-Symbols:+5V #PWR0101
U 1 1
P 5300 2900
F 0 "#PWR0101" H 5300 2750 50  0001 C CNN
F 1 "+5V" V 5315 3028 50  0000 L CNN
F 2 "" H 5300 2900 50  0001 C CNN
F 3 "" H 5300 2900 50  0001 C CNN
	1    5300 2900
	0    1    1    0   
$EndComp
$Comp
L 74xx-Computer-Symbols:GND #PWR0102
U 1 1
P 5300 5100
F 0 "#PWR0102" H 5300 4850 50  0001 C CNN
F 1 "GND" V 5305 4972 50  0000 R CNN
F 2 "" H 5300 5100 50  0001 C CNN
F 3 "" H 5300 5100 50  0001 C CNN
	1    5300 5100
	0    -1   -1   0   
$EndComp
$Comp
L 74xx:74LS04 U1
U 7 1
P 9050 5900
F 0 "U1" H 9000 5900 50  0000 C CNN
F 1 "74x04" H 9050 5700 50  0000 C CNN
F 2 "Package_DIP:DIP-14_W7.62mm" H 9050 5900 50  0001 C CNN
F 3 "http://www.ti.com/lit/gpn/sn74LS04" H 9050 5900 50  0001 C CNN
	7    9050 5900
	-1   0    0    1   
$EndComp
$Comp
L 74xx:74LS00 U2
U 5 1
P 9550 5900
F 0 "U2" H 9550 5900 50  0000 C CNN
F 1 "74x00" H 9550 5674 50  0000 C CNN
F 2 "Package_DIP:DIP-14_W7.62mm" H 9550 5900 50  0001 C CNN
F 3 "http://www.ti.com/lit/gpn/sn74ls00" H 9550 5900 50  0001 C CNN
	5    9550 5900
	-1   0    0    1   
$EndComp
$Comp
L 74xx:74LS02 U3
U 5 1
P 10050 5900
F 0 "U3" H 10050 5900 50  0000 C CNN
F 1 "74x02" H 10050 5700 50  0000 C CNN
F 2 "Package_DIP:DIP-14_W7.62mm" H 10050 5900 50  0001 C CNN
F 3 "http://www.ti.com/lit/gpn/sn74ls02" H 10050 5900 50  0001 C CNN
	5    10050 5900
	-1   0    0    1   
$EndComp
$Comp
L 74xx:74LS32 U4
U 5 1
P 10500 5900
F 0 "U4" H 10500 5900 50  0000 C CNN
F 1 "74x32" H 10500 5700 50  0000 C CNN
F 2 "Package_DIP:DIP-14_W7.62mm" H 10500 5900 50  0001 C CNN
F 3 "http://www.ti.com/lit/gpn/sn74LS32" H 10500 5900 50  0001 C CNN
	5    10500 5900
	-1   0    0    1   
$EndComp
$Comp
L 74xx-Computer-Symbols:+5V #PWR0103
U 1 1
P 10650 6400
F 0 "#PWR0103" H 10650 6250 50  0001 C CNN
F 1 "+5V" V 10665 6528 50  0000 L CNN
F 2 "" H 10650 6400 50  0001 C CNN
F 3 "" H 10650 6400 50  0001 C CNN
	1    10650 6400
	0    1    1    0   
$EndComp
Wire Wire Line
	10650 6400 10500 6400
Connection ~ 9550 6400
Wire Wire Line
	9550 6400 9050 6400
Connection ~ 10050 6400
Wire Wire Line
	10050 6400 9550 6400
Connection ~ 10500 6400
Wire Wire Line
	10500 6400 10050 6400
$Comp
L 74xx-Computer-Symbols:GND #PWR0104
U 1 1
P 10650 5400
F 0 "#PWR0104" H 10650 5150 50  0001 C CNN
F 1 "GND" V 10655 5272 50  0000 R CNN
F 2 "" H 10650 5400 50  0001 C CNN
F 3 "" H 10650 5400 50  0001 C CNN
	1    10650 5400
	0    -1   -1   0   
$EndComp
Wire Wire Line
	10650 5400 10500 5400
Connection ~ 9550 5400
Wire Wire Line
	9550 5400 9050 5400
Connection ~ 10050 5400
Wire Wire Line
	10050 5400 9550 5400
Connection ~ 10500 5400
Wire Wire Line
	10500 5400 10050 5400
$Comp
L Connector:Conn_01x08_Male J3
U 1 1
P 6300 5800
F 0 "J3" H 6408 6281 50  0000 C CNN
F 1 "Conn_01x08_Male" H 6408 6190 50  0000 C CNN
F 2 "Connector_PinHeader_2.54mm:PinHeader_1x08_P2.54mm_Vertical" H 6300 5800 50  0001 C CNN
F 3 "~" H 6300 5800 50  0001 C CNN
	1    6300 5800
	1    0    0    -1  
$EndComp
NoConn ~ 6500 5500
NoConn ~ 6500 5600
NoConn ~ 6500 5700
NoConn ~ 6500 5800
NoConn ~ 6500 5900
NoConn ~ 6500 6000
NoConn ~ 6500 6100
NoConn ~ 6500 6200
$Comp
L Connector:Conn_01x08_Male J4
U 1 1
P 7050 5800
F 0 "J4" H 7158 6281 50  0000 C CNN
F 1 "Conn_01x08_Male" H 7158 6190 50  0000 C CNN
F 2 "Connector_PinHeader_2.54mm:PinHeader_1x08_P2.54mm_Vertical" H 7050 5800 50  0001 C CNN
F 3 "~" H 7050 5800 50  0001 C CNN
	1    7050 5800
	1    0    0    -1  
$EndComp
NoConn ~ 7250 5500
NoConn ~ 7250 5600
NoConn ~ 7250 5700
NoConn ~ 7250 5800
NoConn ~ 7250 5900
NoConn ~ 7250 6000
NoConn ~ 7250 6100
NoConn ~ 7250 6200
Wire Bus Line
	10650 850  10650 1850
Wire Bus Line
	10650 2350 10650 3350
Wire Bus Line
	2000 4400 2000 7250
Wire Bus Line
	1800 1500 1800 2350
$EndSCHEMATC
